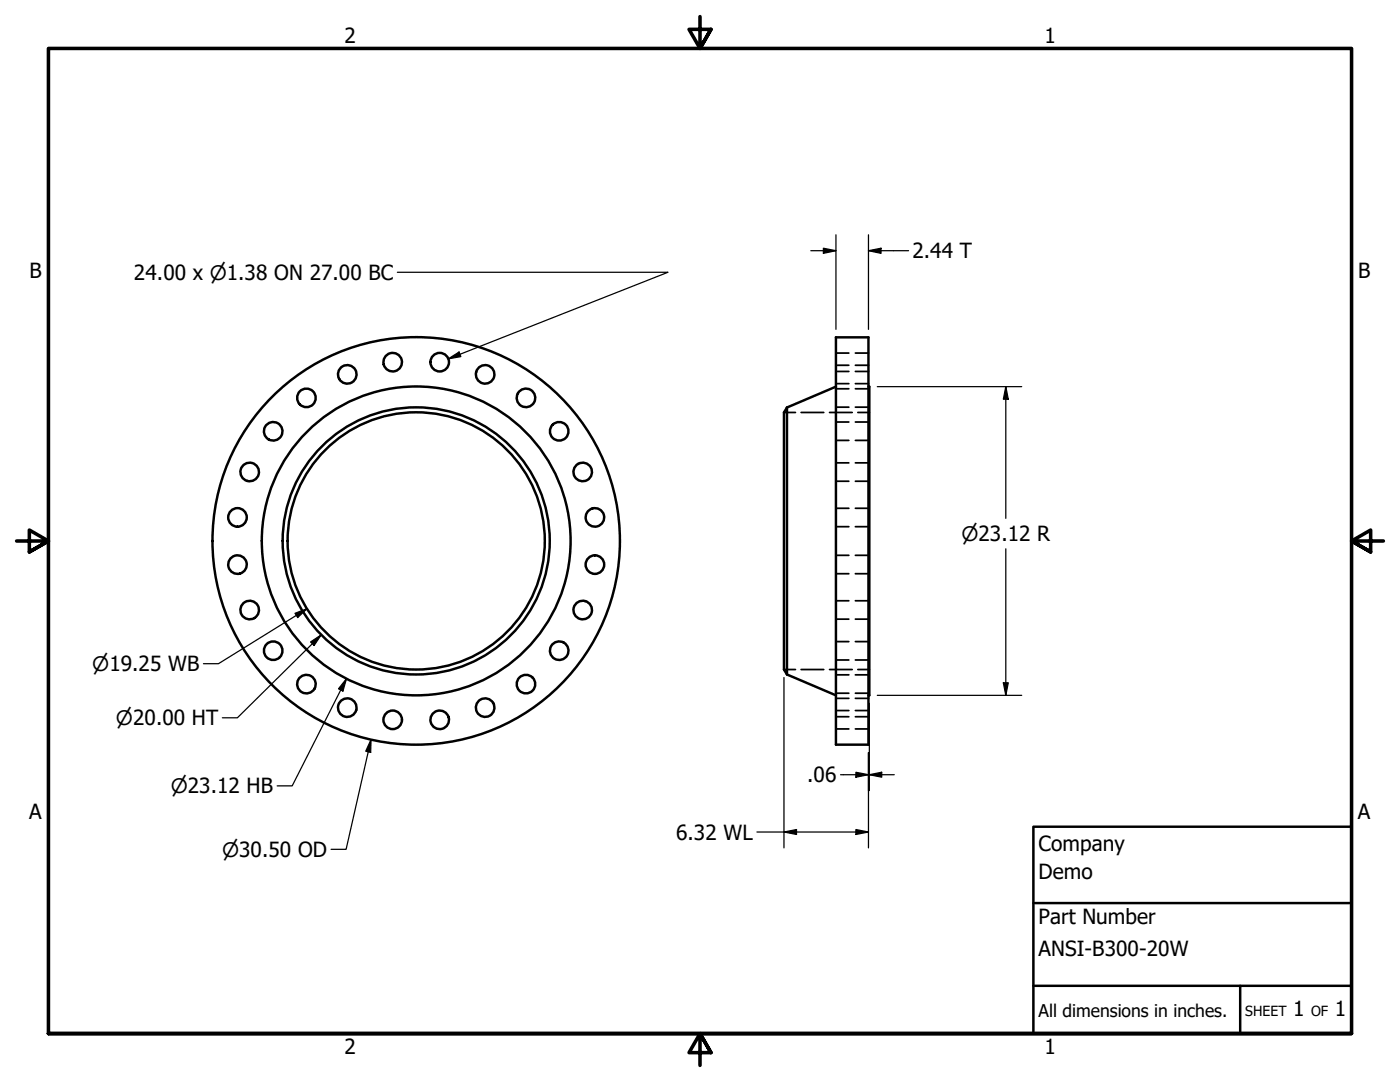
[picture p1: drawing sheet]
<svg xmlns="http://www.w3.org/2000/svg" width="279mm" height="216mm" viewBox="0 0 279 216" stroke-linecap="round" stroke-linejoin="round" font-family="sans-serif">
<!-- layer: Visible (ANSI) -->
<g fill="none" stroke="#000" stroke-width=".49">
<path d="M166.8 67.3h6.5v81.3h-6.5zM166.8 77.2l-9.7 4.1M173.3 77.2h.2v61.5h-.2M157.1 81.3v53.3M157.1 81.3l-.6 1v51.3l.6 1M157.1 134.6l9.7 4.1"/>
<circle cx="61.2" cy="79.4" r="1.85"/>
<circle cx="69.3" cy="74.7" r="1.85"/>
<circle cx="78.4" cy="72.3" r="1.85"/>
<circle cx="87.8" cy="72.3" r="1.85"/>
<circle cx="96.8" cy="74.7" r="1.85"/>
<circle cx="105" cy="79.4" r="1.85"/>
<circle cx="49.8" cy="94.2" r="1.85"/>
<circle cx="54.5" cy="86.1" r="1.85"/>
<circle cx="111.6" cy="86.1" r="1.85"/>
<circle cx="116.3" cy="94.2" r="1.85"/>
<circle cx="47.4" cy="112.7" r="1.85"/>
<circle cx="47.4" cy="103.2" r="1.85"/>
<circle cx="83.1" cy="107.9" r="25.7"/>
<circle cx="83.1" cy="107.9" r="26.7"/>
<circle cx="83.1" cy="107.9" r="30.8"/>
<circle cx="83.1" cy="107.9" r="40.7"/>
<circle cx="118.7" cy="112.7" r="1.85"/>
<circle cx="118.7" cy="103.2" r="1.85"/>
<circle cx="49.8" cy="121.7" r="1.85"/>
<circle cx="54.5" cy="129.8" r="1.85"/>
<circle cx="61.2" cy="136.5" r="1.85"/>
<circle cx="105" cy="136.5" r="1.85"/>
<circle cx="111.6" cy="129.8" r="1.85"/>
<circle cx="116.3" cy="121.7" r="1.85"/>
<circle cx="69.3" cy="141.2" r="1.85"/>
<circle cx="78.4" cy="143.6" r="1.85"/>
<circle cx="87.8" cy="143.6" r="1.85"/>
<circle cx="96.8" cy="141.2" r="1.85"/>
</g>
<!-- layer: Hidden (ANSI) -->
<g fill="none" stroke="#000" stroke-width=".35">
<path d="M166.8 76.6h2.6M166.8 72.9h2.6M166.8 77.6h2.6M166.8 74.1h2.6M166.8 70.4h2.6M170.7 76.6h2.6M170.7 72.9h2.6M170.7 77.6h2.6M170.7 74.1h2.6M170.7 70.4h2.6M156.5 82.3h2.2M159.9 82.3h4.5"/>
<path d="M165.6 82.3h4.5M166.8 81.2h2.6M166.8 87.9h2.6M166.8 84.2h2.6M166.8 96h2.6M166.8 92.4h2.6M170.7 81.2h2.6M170.7 87.9h2.6M170.7 84.2h2.6M170.7 96h2.6M170.7 92.4h2.6M171.2 82.3h2.3"/>
<path d="M166.8 105.1h2.6M166.8 101.4h2.6M166.8 114.5h2.6M166.8 110.8h2.6M166.8 119.9h2.6M170.7 105.1h2.6M170.7 101.4h2.6M170.7 114.5h2.6M170.7 110.8h2.6M170.7 119.9h2.6M156.5 133.6h2.2M159.9 133.6h4.5"/>
<path d="M165.6 133.6h4.5M166.8 123.5h2.6M166.8 131.7h2.6M166.8 128h2.6M166.8 138.3h2.6M166.8 134.7h2.6M166.8 139.3h2.6M170.7 123.5h2.6M170.7 131.7h2.6M170.7 128h2.6M170.7 138.3h2.6M170.7 134.7h2.6"/>
<path d="M170.7 139.3h2.6M171.2 133.6h2.3M166.8 143h2.6M166.8 145.5h2.6M166.8 141.8h2.6M170.7 143h2.6M170.7 145.5h2.6M170.7 141.8h2.6"/>
</g>
<!-- layer: Border (ANSI) -->
<path d="M139.7 3.3v6.4l-2.2-3.8h4.4l-2.2 3.8 2.2-3.8M3.3 107.9h6.4l-3.8-2.1v4.3l3.8-2.2-3.8 2.2M276.1 107.9h-6.4l3.8-2.1v4.3l-3.8-2.2 3.8 2.2M9.7 206.2v-196.5h260v196.5h-260h260M141.9 210l-2.2-3.8 2.2 3.8h-4.4l2.2-3.8v6.4" fill="none" stroke="#000" stroke-width=".71"/>
<!-- layer: Title (ANSI) -->
<path d="M206.2 165h63.5v41.2h-63.5zM206.2 196.7h63.5M206.2 180.2h63.5M247.5 196.7v9.5" fill="none" stroke="#000" stroke-width=".49"/>
<!-- layer: Dimension (ANSI) -->
<g fill="none" stroke="#000" stroke-width=".25">
<path d="M79.3 54.3h54l-43.8 17.3M161.8 50h5M164.3 49.5l2.5 .5-2.5 .6zM166.8 46.8v18.9M173.3 50l2.5-.5v1.1zM173.3 50h8M173.3 46.8v18.9M89.5 71.6l2.1-1.4 .4 1zM175.1 77.2h28.8M200.7 77.2l.5 2.5h-1zM200.7 77.2v26.2M200.7 109.5v29.2"/>
<path d="M58.9 122.4l2.4-.9-1.9 1.7zM61.3 121.5l-17.7 10.9h-3M62 128.1l2.1-1.4-1.4 2.1zM64.1 126.7l-16.7 16.5h-3M69.1 135.4l-.7 2.5-.8-.5zM69.1 135.4l-10.8 21.4h-3M156.5 135.2v34M175.1 138.7h28.8M200.2 136.2h1l-.5 2.5zM74 147.6v2.5l-1-.2zM74 147.6l-4.9 21.9h-3M167.7 154.6h5.6"/>
<path d="M170.8 154.1l2.5 .5-2.5 .5zM173.3 150.2v19M173.5 154.6l2.5-.5v1zM173.5 154.6h5M173.5 140.3v17.5M151.1 166h22.2M156.5 166l2.5-.5v1zM170.8 165.5l2.5 .5-2.5 .5z"/>
</g>
<g fill="#000">
<path d="M164.3 49.5l2.5 .5-2.5 .6z" fill-rule="evenodd"/>
<path d="M173.3 50l2.5-.5v1.1z" fill-rule="evenodd"/>
<path d="M89.5 71.6l2.1-1.4 .4 1z" fill-rule="evenodd"/>
<path d="M200.7 77.2l.5 2.5h-1z" fill-rule="evenodd"/>
<path d="M58.9 122.4l2.4-.9-1.9 1.7z" fill-rule="evenodd"/>
<path d="M62 128.1l2.1-1.4-1.4 2.1z" fill-rule="evenodd"/>
<path d="M69.1 135.4l-.7 2.5-.8-.5z" fill-rule="evenodd"/>
<path d="M200.2 136.2h1l-.5 2.5z" fill-rule="evenodd"/>
<path d="M74 147.6v2.5l-1-.2z" fill-rule="evenodd"/>
<path d="M170.8 154.1l2.5 .5-2.5 .5z" fill-rule="evenodd"/>
<path d="M173.5 154.6l2.5-.5v1z" fill-rule="evenodd"/>
<path d="M156.5 166l2.5-.5v1z" fill-rule="evenodd"/>
<path d="M170.8 165.5l2.5 .5-2.5 .5z" fill-rule="evenodd"/>
</g>
<g font-size="4.2">
<text x="68.7" y="8.6">2</text>
<text x="208.4" y="8.6">1</text>
<text x="182.1" y="51.6">2.44 T</text>
<text x="5.9" y="55.5">B</text>
<text x="26.7" y="55.8">24.00 x ⌀1.38 ON 27.00 BC</text>
<text x="271" y="55.5">B</text>
<text x="161.1" y="156.1">.06</text>
<text x="5.8" y="163.4">A</text>
<text x="134.9" y="167.5">6.32 WL</text>
<text x="271" y="163.4">A</text>
<text x="207.3" y="169.8">Company</text>
<text x="207.3" y="175.4">Demo</text>
<text x="207.3" y="184.4">Part Number</text>
<text x="207.3" y="190.7">ANSI-B300-20W</text>
<text x="258.1" y="202.8">1</text>
<text x="266.4" y="202.8">1</text>
<text x="68.7" y="210.3">2</text>
<text x="208.4" y="210.3">1</text>
</g>
<g font-size="4">
<text x="191.9" y="107.9">⌀23.12 R</text>
<text x="18.4" y="133.9">⌀19.25 WB</text>
<text x="23.1" y="144.7">⌀20.00 HT</text>
<text x="34.1" y="158.3">⌀23.12 HB</text>
<text x="44.3" y="170.9">⌀30.50 OD</text>
</g>
<text font-size="3.5" x="207.3" y="202.9">All dimensions in inches.</text>
<g font-size="2.8">
<text x="248.5" y="202.8">SHEET</text>
<text x="261.7" y="202.8">OF</text>
</g>
</svg>
